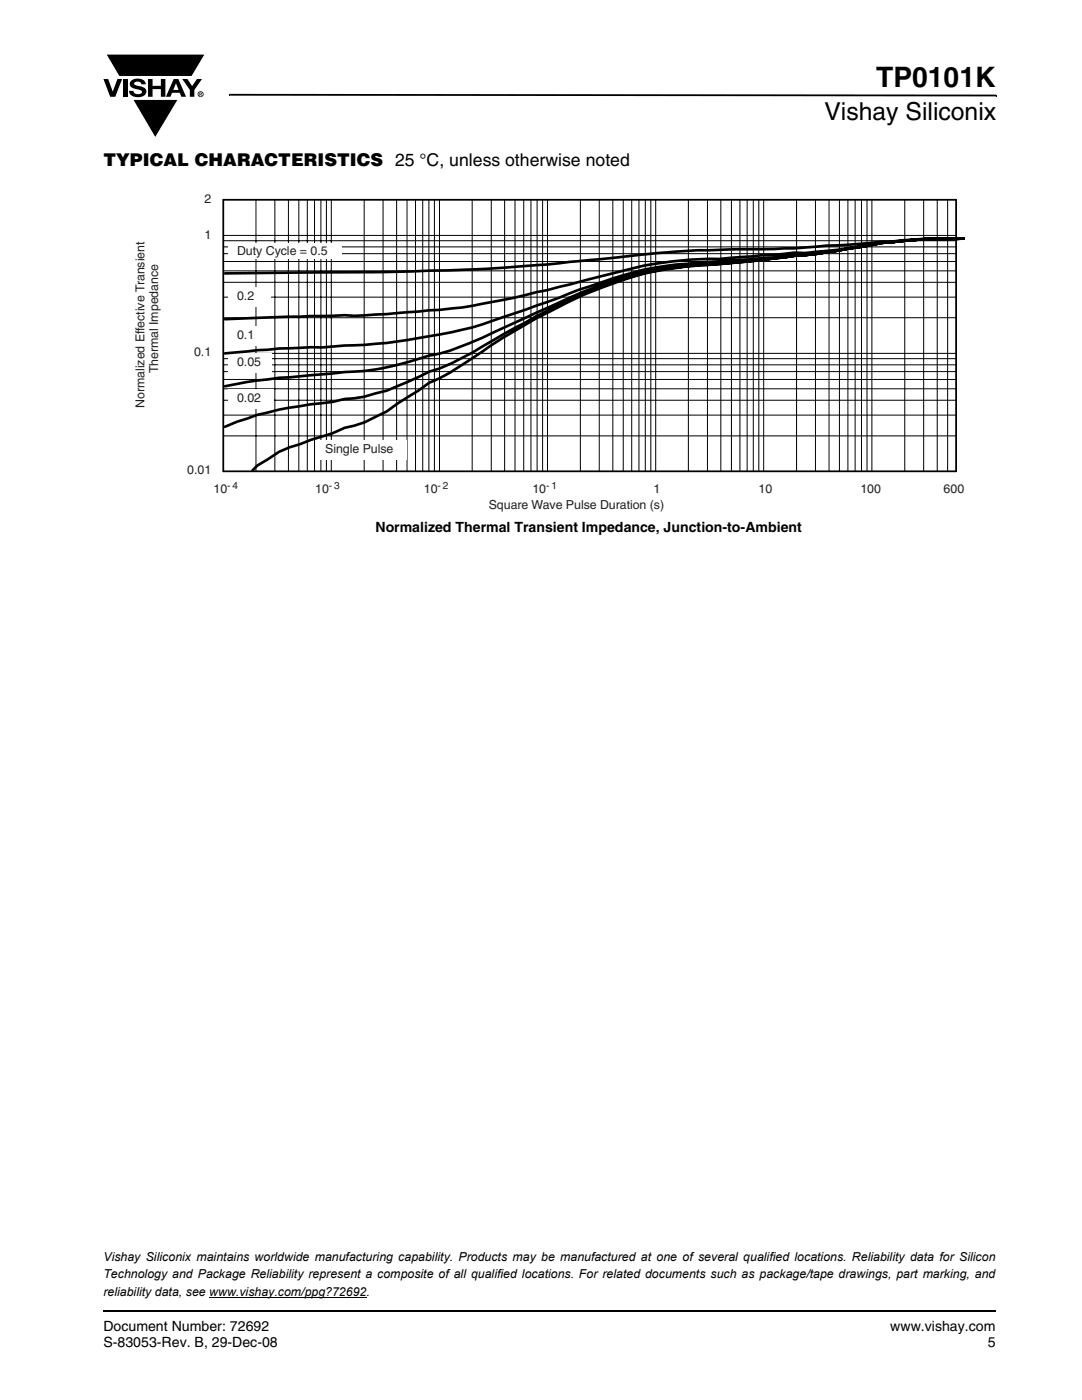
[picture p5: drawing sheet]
<svg xmlns="http://www.w3.org/2000/svg" width="216mm" height="279mm" viewBox="0 0 216 279" stroke-linecap="round" stroke-linejoin="round" font-family="sans-serif">
<path d="M20.5 261.5h.1v.4h-.1z" fill="#000"/>
<path d="M20.6 261.7h178.2" fill="none" stroke="#000" stroke-width=".36"/>
<path d="M20.6 10.7h20.5v17h-20.5z" fill="#fff"/>
<g fill="#000">
<path d="M20.6 15.8h1l.9 2.5 .9-2.5h1l-1.4 3.5h-1zM21.1 10.8h19.8l-2.6 4.5h-14.6zM24.5 15.8h.9v3.5h-.9zM26.2 16.1a2.08 2.08 0 0 1 2.8 .3l.1 .4h-.9a.78 .78 0 0 0-.7-.5 .78 .78 0 0 0-.7 .4l.2 .3 1 .2a1.06 1.06 0 0 1 1.2 1 1.06 1.06 0 0 1-1.1 1.1 1.71 1.71 0 0 1-2.3-1.2h.8a.95 .95 0 0 0 .8 .7 .95 .95 0 0 0 .9-.4 1.3 1.3 0 0 0-1.2-.6 1.02 1.02 0 0 1-1-.6 1.02 1.02 0 0 1 .1-1.1zM29.5 15.8h.9v1.3h1.7v-1.3h.9v3.5h-.9v-1.5h-1.7v1.5h-.9zM26.5 19.8h9.1l-4.6 7.7zM36.4 15.8h1l.9 1.4 1-1.4h1l-1.5 2.2v1.3h-.9v-1.4zM45.7 18.7h.2v.4h-.2zM45.9 18.7l152.9 .2v.3l-152.9-.1zM198.8 18.9h.1v.3h-.1z"/>
<path d="M35.1 16.6l-.5 1.3h1zM34.7 15.8h.9l1.5 3.5h-.9l-.3-.8h-1.6l-.3 .8h-.9z"/>
<path d="M39.9 18.6v.1h.2v-.1zM39.8 18.5h.4l.1 .2-.2 .1 .2 .3-.3-.3-.1 .3h-.1zM39.6 18.8a.45 .45 0 0 0 .9 0 .45 .45 0 0 0-.9 0zM39.4 18.8a.6 .6 0 0 1 1.2 0 .6 .6 0 0 1-1.2 0z"/>
</g>
<path d="M21.1 10.8h19.8l-2.6 4.5h-14.5zM26.5 19.8h9.1l-4.6 7.7z" fill="none" stroke="#fff" stroke-width=".2"/>
<path d="M41.7 258.9h31.4" fill="none" stroke="#000" stroke-width=".2"/>
<path d="M26.7 38.4h165.9v63.8h-165.9z" fill="#fff"/>
<g fill="none" stroke="#000" stroke-width=".2">
<path d="M51.1 39.9v54.2M54.8 39.9v54.2M57.6 39.9v54.2M59.6 39.9v54.2M61.3 39.9v54.2M62.8 39.9v54.2M64 39.9v54.2M65.1 39.9v54.2M66.1 39.9v54.2M72.7 39.9v54.2M76.4 39.9v54.2M79.1 39.9v54.2"/>
<path d="M81.2 39.9v54.2M82.9 39.9v54.2M84.4 39.9v54.2M85.6 39.9v54.2M86.7 39.9v54.2M87.7 39.9v54.2M94.2 39.9v54.2M98 39.9v54.2M100.7 39.9v54.2M102.8 39.9v54.2M104.5 39.9v54.2M105.9 39.9v54.2"/>
<path d="M107.2 39.9v54.2M108.3 39.9v54.2M109.2 39.9v54.2M115.8 39.9v54.2M119.6 39.9v54.2M122.3 39.9v54.2M124.4 39.9v54.2M126.1 39.9v54.2M127.5 39.9v54.2M128.8 39.9v54.2M129.9 39.9v54.2M130.8 39.9v54.2"/>
<path d="M137.4 39.9v54.2M141.2 39.9v54.2M143.8 39.9v54.2M145.9 39.9v54.2M147.6 39.9v54.2M149.1 39.9v54.2M150.3 39.9v54.2M151.4 39.9v54.2M152.4 39.9v54.2M158.9 39.9v54.2M162.7 39.9v54.2M165.4 39.9v54.2"/>
<path d="M167.5 39.9v54.2M169.2 39.9v54.2M170.6 39.9v54.2M171.9 39.9v54.2M173 39.9v54.2M174 39.9v54.2M180.5 39.9v54.2M184.3 39.9v54.2M187 39.9v54.2M189.1 39.9v54.2M44.6 47h146.2M44.6 48h146.2"/>
<path d="M44.6 54.1h146.2M44.6 56.3h146.2M44.6 59.3h146.2M44.6 52.2h146.2M44.6 49.3h146.2M44.6 50.6h146.2M44.6 63.4h146.2M44.6 71.6h146.2M44.6 72.8h146.2M44.6 74.2h146.2M44.6 75.7h146.2M44.6 77.6h146.2"/>
<path d="M44.6 79.9h146.2M44.6 70.5h146.2M44.6 82.8h146.2M44.6 87h146.2"/>
</g>
<path d="M44.6 39.9h146.2v54.2h-146.2z" fill="none" stroke="#000" stroke-width=".35"/>
<g fill="#fff">
<path d="M45.6 57.3h8.4v3.8h-8.4z"/>
<path d="M45.6 65.1h7.8v3.8h-7.8z"/>
<path d="M45.6 70.5h8.7v3.8h-8.7z"/>
<path d="M45.6 77.6h9.1v3.8h-9.1z"/>
<path d="M63.2 87.9h18.1v3.8h-18.1z"/>
<path d="M45.6 48.5h22.7v3.1h-22.7z"/>
</g>
<path d="M192.3 47.6a90.1 90.1 0 0 0-14.4 .6h-1.9l-4.6 .5-6.4 .3-6.5 .6-4 .1a319.1 319.1 0 0 0-24 .9l-6.4 .7a448 448 0 0 1-35.9 2.7l-12.2 .3-31.1 .3M192.3 47.6a121.6 121.6 0 0 0-23.1 1.9l-8.6 1-2.1-.1-10.7 .9a48.3 48.3 0 0 1-8 .4l-2.5 .2a77.4 77.4 0 0 0-16.3 2.9 284.2 284.2 0 0 1-28.9 6.6l-8.6 .8a219 219 0 0 1-17.2 .8l-8.5 .2-12.9 .5M192.3 47.6l-1.6 .1a98.5 98.5 0 0 0-19.3 1.6l-2.2 .3a58.4 58.4 0 0 1-10.7 1.3l-4 .5-15.3 1-2.1 .3a55.7 55.7 0 0 0-17.1 3.6 65.4 65.4 0 0 0-8.3 3.1l-11 3.8a79.8 79.8 0 0 1-17.2 4.3 96.3 96.3 0 0 1-14.7 1.5l-4.6 .3-8.5 .2-10.8 1M192.3 47.6l-1.6 .1a93.9 93.9 0 0 0-19.3 1.6l-4.3 .7a319.7 319.7 0 0 1-27.9 2.7 68.2 68.2 0 0 0-14.7 2.6 124.5 124.5 0 0 0-17.4 7.1l-1.9 .9a160.3 160.3 0 0 1-16.6 7l-2.9 .6-3.9 1.2a48 48 0 0 1-13 2.1l-4.6 .5a151.3 151.3 0 0 0-19.3 2.4M192.3 47.6l-1.6 .1a93.9 93.9 0 0 0-19.3 1.6l-8.5 1.4-4.4 .3a181.6 181.6 0 0 1-19.3 1.9 62.1 62.1 0 0 0-16.1 3.2l-3.2 1.2a75.5 75.5 0 0 0-10.7 4.8l-2.1 .9-10.8 6.1a67.7 67.7 0 0 1-8.6 4.4l-2 .7-4.4 2-4.1 1.8-4.4 1.2-4 .4-2.5 .6-2.1 .3a62.4 62.4 0 0 0-19.3 4.7M192.3 47.6l-1.6 .1a93.9 93.9 0 0 0-19.3 1.6l-8.5 1.4-4.4 .3a308.3 308.3 0 0 1-21.5 2.2 68.1 68.1 0 0 0-23.2 6.9 155.3 155.3 0 0 0-22.2 13.1l-2.9 1.8-3 1.4-8.5 5.7-4.4 2.2-2.1 .7-1.9 .4-2.5 1.1-4.3 1.3-2.1 .8-2.1 .7-2.1 .9-4.4 2.7-.9 1" fill="none" stroke="#000" stroke-width=".53"/>
<text font-size="5.6" x="174.8" y="17.4">TP0101K</text>
<text font-size="4.9" x="164.5" y="24">Vishay Siliconix</text>
<text font-size="3.5" x="20.6" y="33">TYPICAL CHARACTERISTICS 25 °C, unless otherwise noted</text>
<g font-size="2.8">
<text x="74.9" y="106.1">Normalized Thermal Transient Impedance, Junction-to-Ambient</text>
<text x="20.6" y="265.6">Document Number: 72692</text>
<text x="20.6" y="268.8">S-83053-Rev. B, 29-Dec-08</text>
<text x="177.7" y="265.6">www.vishay.com</text>
<text x="197.1" y="268.8">5</text>
</g>
<g font-size="2.5" fill="#231f20">
<text x="40.8" y="40.5">2</text>
<text x="40.8" y="47.7">1</text>
<text x="47.3" y="50.8">Duty Cycle = 0.5</text>
<text x="47.3" y="59.8">0.2</text>
<text x="38.7" y="71">0.1</text>
<text x="47.3" y="67.6">0.1</text>
<text x="31.6" y="74.5" transform="rotate(-90 31.6 74.5)">Thermal Impedance</text>
<text x="47.3" y="73">0.05</text>
<text x="28.9" y="81.4" transform="rotate(-90 28.9 81.4)">Normalized Effective Transient</text>
<text x="47.3" y="80.1">0.02</text>
<text x="37.4" y="94.7">0.01</text>
<text x="64.9" y="90.4">Single Pulse</text>
<text x="42.6" y="98.3">10</text>
<text x="62.9" y="98.3">10</text>
<text x="84.6" y="98.3">10</text>
<text x="97.5" y="101.6">Square Wave Pulse Duration (s)</text>
<text x="106.2" y="98.3">10</text>
<text x="130.4" y="98.3">1</text>
<text x="151.4" y="98.3">10</text>
<text x="171.7" y="98.3">100</text>
<text x="188.3" y="98.3">600</text>
</g>
<g font-size="2.5">
<text x="20.6" y="251.6">Vishay Siliconix maintains worldwide manufacturing capability. Products may be manufactured at one of several qualified locations. Reliability data for Silicon</text>
<text x="20.6" y="255.1">Technology and Package Reliability represent a composite of all qualified locations. For related documents such as package/tape drawings, part marking, and</text>
<text x="20.6" y="258.7">reliability data, see www.vishay.com/ppg?72692.</text>
</g>
<g font-size="2" fill="#231f20">
<text x="45.3" y="97.6">- 4</text>
<text x="65.6" y="97.6">- 3</text>
<text x="87.3" y="97.6">- 2</text>
<text x="108.9" y="97.6">- 1</text>
</g>
</svg>
